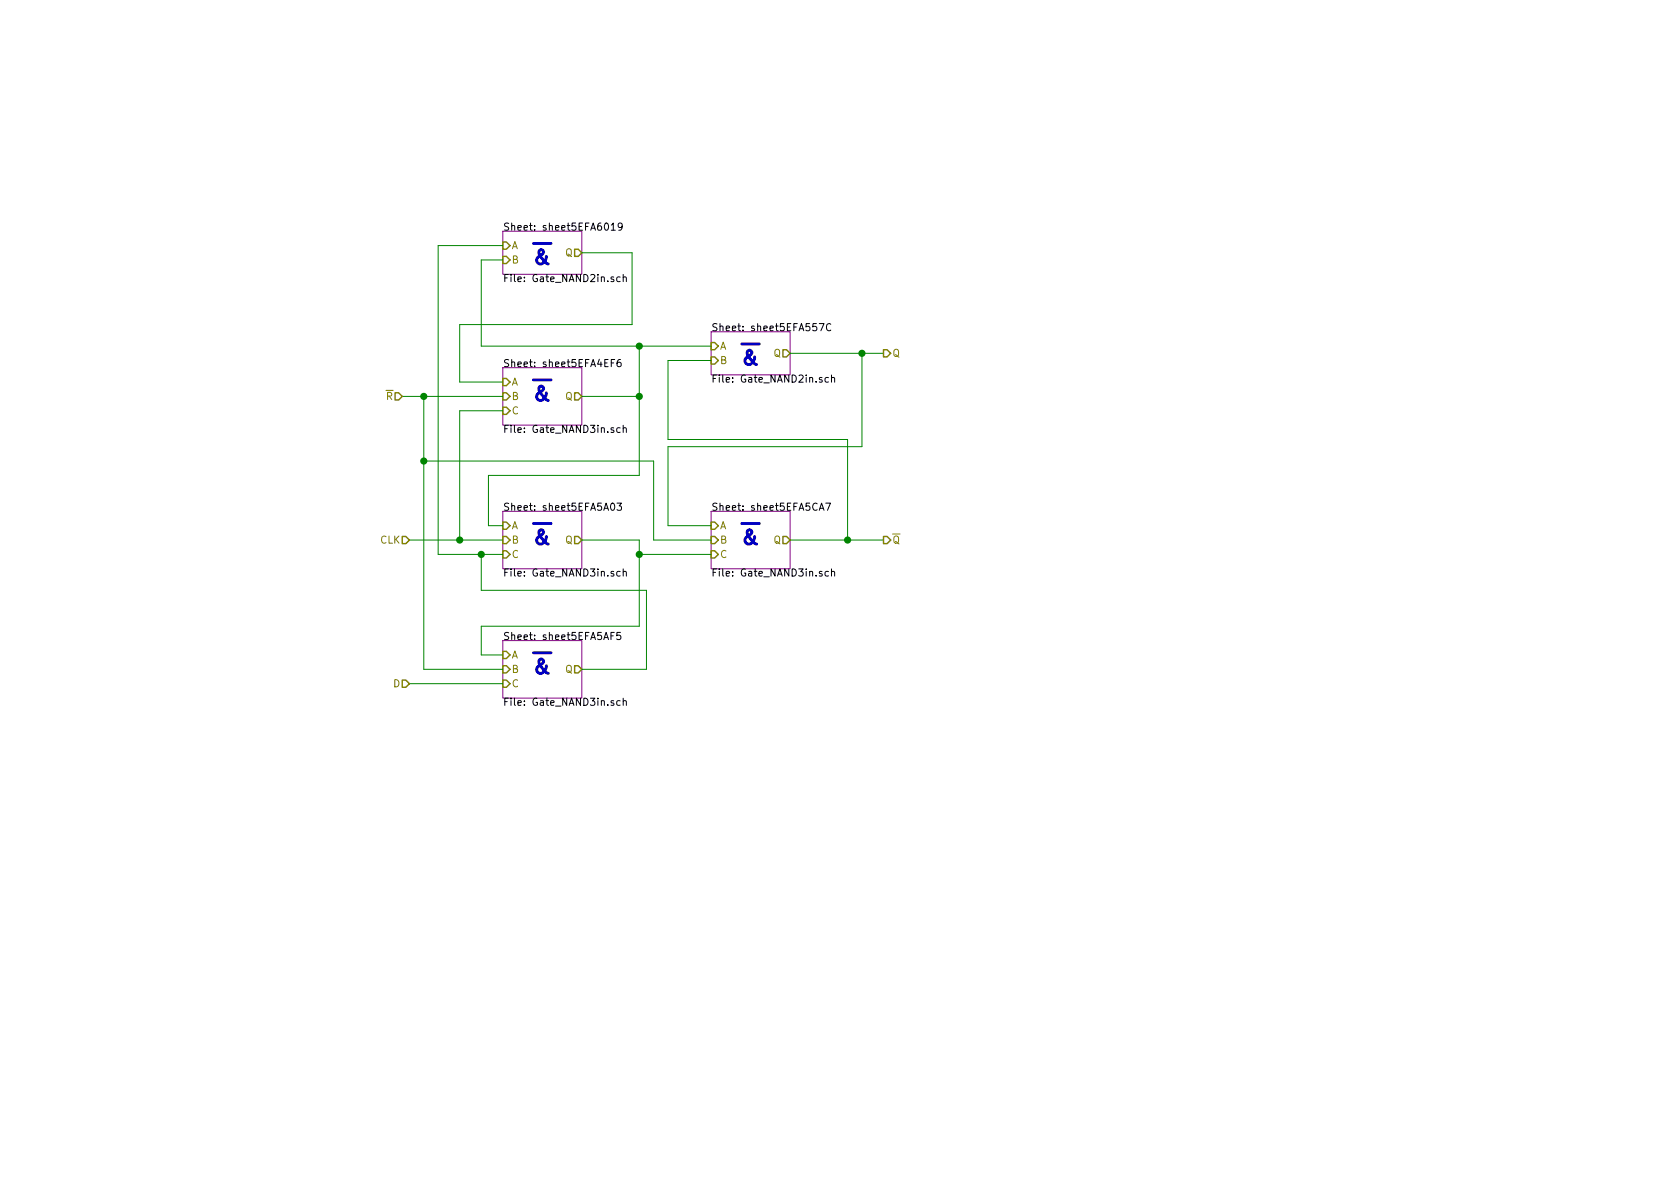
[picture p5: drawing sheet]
EESchema Schematic File Version 4
EELAYER 30 0
EELAYER END
$Descr A4 11693 8268
encoding utf-8
Sheet 55 363
Title "Fets and Crosses"
Date "2022-02-07"
Rev "v1.1"
Comp "Philipp Schilk"
Comment1 "Tic-Tac-Toe implementation from discrete-transistor CMOS logic"
Comment2 ""
Comment3 ""
Comment4 "https://github.com/TheSchilk/Fets_and_Crosses"
$EndDescr
$Sheet
S 3500 2550 550  400 
U 5EFA4EFC
F0 "sheet5EFA4EF6" 50
F1 "Gate_NAND3in.sch" 50
F2 "A" I L 3500 2650 50 
F3 "B" I L 3500 2750 50 
F4 "C" I L 3500 2850 50 
F5 "Q" O R 4050 2750 50 
$EndSheet
$Sheet
S 4950 2300 550  300 
U 5EFA5582
F0 "sheet5EFA557C" 50
F1 "Gate_NAND2in.sch" 50
F2 "Q" O R 5500 2450 50 
F3 "A" I L 4950 2400 50 
F4 "B" I L 4950 2500 50 
$EndSheet
$Sheet
S 3500 3550 550  400 
U 5EFA5A09
F0 "sheet5EFA5A03" 50
F1 "Gate_NAND3in.sch" 50
F2 "A" I L 3500 3650 50 
F3 "B" I L 3500 3750 50 
F4 "C" I L 3500 3850 50 
F5 "Q" O R 4050 3750 50 
$EndSheet
$Sheet
S 3500 4450 550  400 
U 5EFA5AFB
F0 "sheet5EFA5AF5" 50
F1 "Gate_NAND3in.sch" 50
F2 "A" I L 3500 4550 50 
F3 "B" I L 3500 4650 50 
F4 "C" I L 3500 4750 50 
F5 "Q" O R 4050 4650 50 
$EndSheet
$Sheet
S 4950 3550 550  400 
U 5EFA5CAD
F0 "sheet5EFA5CA7" 50
F1 "Gate_NAND3in.sch" 50
F2 "A" I L 4950 3650 50 
F3 "B" I L 4950 3750 50 
F4 "C" I L 4950 3850 50 
F5 "Q" O R 5500 3750 50 
$EndSheet
$Sheet
S 3500 1600 550  300 
U 5EFA601F
F0 "sheet5EFA6019" 50
F1 "Gate_NAND2in.sch" 50
F2 "Q" O R 4050 1750 50 
F3 "A" I L 3500 1700 50 
F4 "B" I L 3500 1800 50 
$EndSheet
Text HLabel 2850 4750 0    50   Input ~ 0
D
Text HLabel 2850 3750 0    50   Input ~ 0
CLK
Text HLabel 2800 2750 0    50   Input ~ 0
~R
Text HLabel 6150 2450 2    50   Output ~ 0
Q
Text HLabel 6150 3750 2    50   Output ~ 0
~Q
Text Notes 3700 2800 0    100  ~ 20
~&
Text Notes 5150 2550 0    100  ~ 20
~&
Text Notes 3700 3800 0    100  ~ 20
~&
Text Notes 3700 4700 0    100  ~ 20
~&
Text Notes 5150 3800 0    100  ~ 20
~&
Text Notes 3700 1850 0    100  ~ 20
~&
Wire Wire Line
	2850 4750 3500 4750
Wire Wire Line
	4050 4650 4500 4650
Wire Wire Line
	4500 4650 4500 4100
Wire Wire Line
	4500 4100 3350 4100
Wire Wire Line
	3350 4100 3350 3850
Wire Wire Line
	3350 3850 3500 3850
Wire Wire Line
	4050 3750 4450 3750
Wire Wire Line
	4450 3750 4450 3850
Wire Wire Line
	4450 4350 3350 4350
Wire Wire Line
	3350 4350 3350 4550
Wire Wire Line
	3350 4550 3500 4550
Wire Wire Line
	3350 3850 3050 3850
Wire Wire Line
	3050 3850 3050 1700
Wire Wire Line
	3050 1700 3500 1700
Wire Wire Line
	2850 3750 3200 3750
Wire Wire Line
	3500 3650 3400 3650
Wire Wire Line
	3400 3650 3400 3300
Wire Wire Line
	3400 3300 4450 3300
Wire Wire Line
	4450 3300 4450 2750
Wire Wire Line
	4450 2750 4050 2750
Wire Wire Line
	3200 3750 3200 2850
Wire Wire Line
	3200 2850 3500 2850
Wire Wire Line
	3200 3750 3500 3750
Wire Wire Line
	2800 2750 2950 2750
Wire Wire Line
	2950 2750 2950 3200
Wire Wire Line
	2950 4650 3500 4650
Wire Wire Line
	2950 2750 3500 2750
Wire Wire Line
	4950 3850 4450 3850
Wire Wire Line
	4450 3850 4450 4350
Wire Wire Line
	4950 3750 4550 3750
Wire Wire Line
	4550 3750 4550 3200
Wire Wire Line
	4550 3200 2950 3200
Wire Wire Line
	2950 3200 2950 4650
Wire Wire Line
	4950 3650 4650 3650
Wire Wire Line
	4650 3650 4650 3100
Wire Wire Line
	4650 3100 6000 3100
Wire Wire Line
	6000 3100 6000 2450
Wire Wire Line
	6000 2450 5500 2450
Wire Wire Line
	5500 3750 5900 3750
Wire Wire Line
	5900 3750 5900 3050
Wire Wire Line
	5900 3050 4650 3050
Wire Wire Line
	4650 3050 4650 2500
Wire Wire Line
	4650 2500 4950 2500
Wire Wire Line
	6150 2450 6000 2450
Wire Wire Line
	6150 3750 5900 3750
Wire Wire Line
	4450 2400 4950 2400
Wire Wire Line
	4450 2400 4450 2750
Wire Wire Line
	4450 2400 3350 2400
Wire Wire Line
	3350 2400 3350 1800
Wire Wire Line
	3350 1800 3500 1800
Wire Wire Line
	4050 1750 4400 1750
Wire Wire Line
	4400 1750 4400 2250
Wire Wire Line
	4400 2250 3200 2250
Wire Wire Line
	3200 2250 3200 2650
Wire Wire Line
	3200 2650 3500 2650
Connection ~ 3350 3850
Connection ~ 3200 3750
Connection ~ 2950 2750
Connection ~ 4450 3850
Connection ~ 2950 3200
Connection ~ 6000 2450
Connection ~ 5900 3750
Connection ~ 4450 2750
Connection ~ 4450 2400
$EndSCHEMATC
